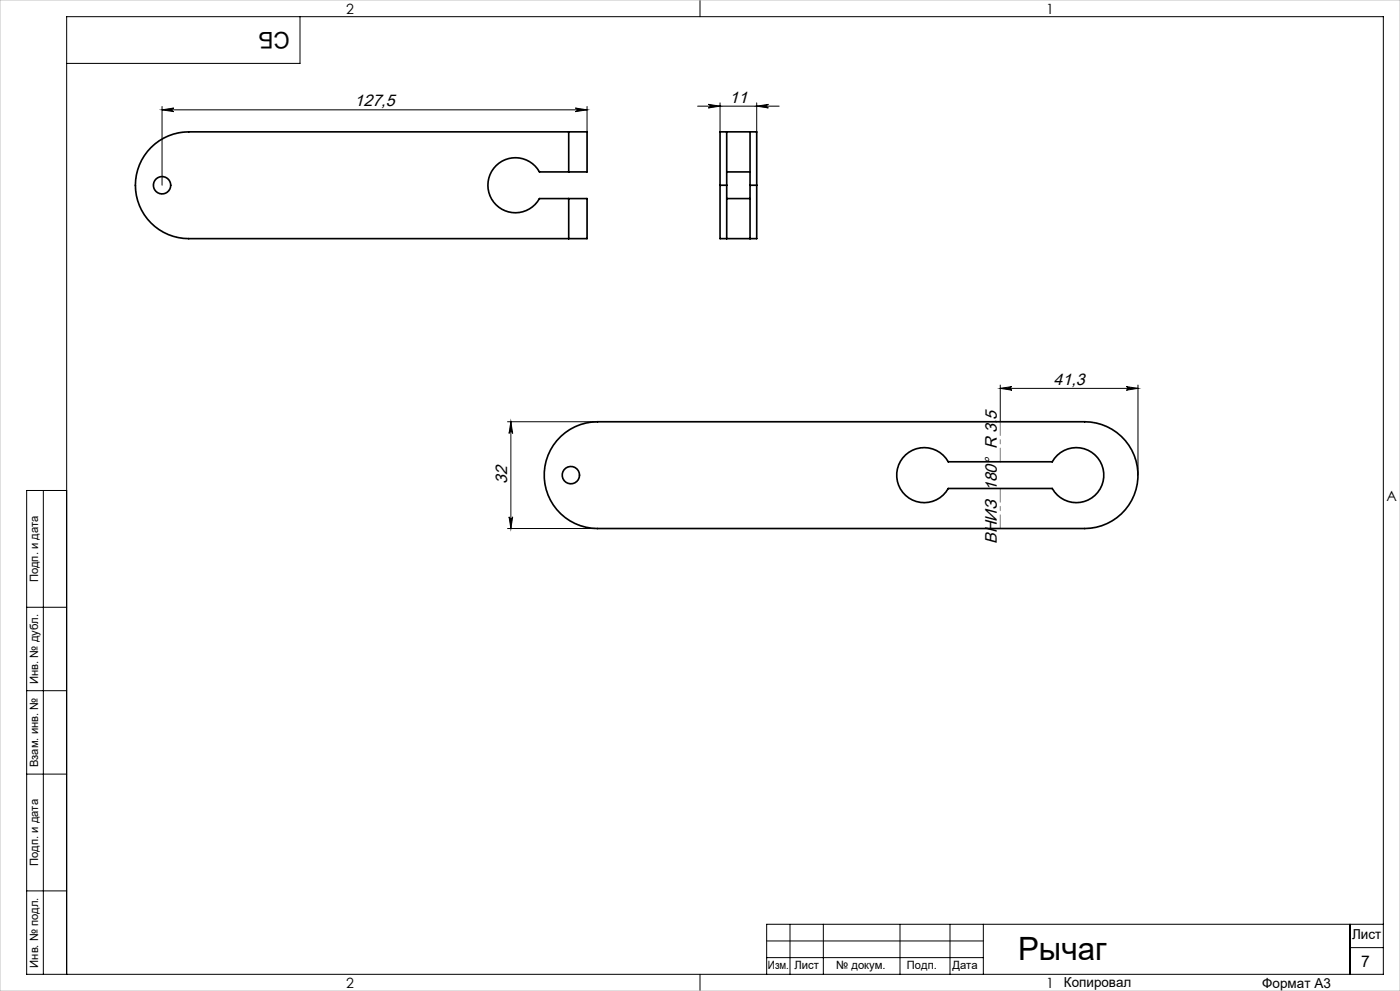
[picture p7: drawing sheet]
<svg xmlns="http://www.w3.org/2000/svg" width="420mm" height="297mm" viewBox="0 0 420 297" stroke-linecap="round" stroke-linejoin="round" font-family="sans-serif">
<g fill="none" stroke="#000" stroke-width=".3">
<path d="M90 5v14h-70M210 0v5M48.6 31.9v23.6M48.6 32.9h127.5M48.6 32.9l3.5-.5a.54 .54 0 0 0-.5 .5 .54 .54 0 0 0 .5 .6zM172.6 32.4l3.5 .5-3.5 .6a.54 .54 0 0 0 .5-.6 .54 .54 0 0 0-.5-.5zM176.1 31.9v7.6M209.3 31.8h24.4M212.5 31.3l3.5 .5-3.5 .6a.54 .54 0 0 0 .5-.6 .54 .54 0 0 0-.5-.5zM216 30.8v8.7M227 30.8v8.7M227 31.8l3.5-.5a.54 .54 0 0 0-.5 .5 .54 .54 0 0 0 .5 .6z"/>
<path d="M300.1 116.4l3.5-.5a.54 .54 0 0 0-.5 .5 .54 .54 0 0 0 .5 .5zM300.1 115.4v11M300.1 116.4h41.3M337.9 115.9l3.5 .5-3.5 .5a.54 .54 0 0 0 .5-.5 .54 .54 0 0 0-.5-.5zM341.4 115.4v27M152.3 126.4h26.9M153.3 126.4l.5 3.5a.54 .54 0 0 0-.5-.5 .54 .54 0 0 0-.6 .5zM153.3 126.4v32M13 147v145M20 147h-12v145h407v-287h-395v287M152.3 158.4h26.9M152.7 154.9a.54 .54 0 0 0 .6 .5 .54 .54 0 0 0 .5-.5l-.5 3.5z"/>
<path d="M8 182h12M8 207h12M8 232h12M8 267h12M237 277v15M247 277v15M270 277v15M285 277v15M295 277v15M405 277v15M415 277h-185v15M210 292v5"/>
<path d="M230 282h65M230 287h65M405 284h10"/>
</g>
<path d="M300.1 138.4v-12M300.1 158.4v-12" fill="none" stroke="#808080" stroke-width=".3" stroke-dasharray="15.2 1.3 1.3 1.3" stroke-dashoffset="11.1"/>
<path d="M0 0h420v297h-420z" fill="none" stroke="#c0c0c0" stroke-width=".3"/>
<g fill="#000">
<path d="M48.6 32.9l3.5-.5a.54 .54 0 0 0-.5 .5 .54 .54 0 0 0 .5 .6zM172.6 32.4l3.5 .5-3.5 .6a.54 .54 0 0 0 .5-.6 .54 .54 0 0 0-.5-.5zM212.5 31.3l3.5 .5-3.5 .6a.54 .54 0 0 0 .5-.6 .54 .54 0 0 0-.5-.5zM227 31.8l3.5-.5a.54 .54 0 0 0-.5 .5 .54 .54 0 0 0 .5 .6z"/>
<path d="M337.9 115.9l3.5 .5-3.5 .5a.54 .54 0 0 0 .5-.5 .54 .54 0 0 0-.5-.5zM300.1 116.4l3.5-.5a.54 .54 0 0 0-.5 .5 .54 .54 0 0 0 .5 .5z"/>
<path d="M152.7 154.9a.54 .54 0 0 0 .6 .5 .54 .54 0 0 0 .5-.5l-.5 3.5zM153.3 126.4l.5 3.5a.54 .54 0 0 0-.5-.5 .54 .54 0 0 0-.6 .5z"/>
</g>
<g fill="none" stroke="#000" stroke-width=".5">
<path d="M170.6 39.5h-114a16 16 0 0 0-16 16 16 16 0 0 0 16 16h114M170.6 39.5h5.5v12h-5.5M170.6 39.5v12M218 39.5h-2v16M218 39.5v16M218 39.5h7M225 39.5h2v16M225 39.5v16M170.6 51.5h-8.8a8.2 8.2 0 0 0-12.4-2.3 8.2 8.2 0 0 0 0 12.7 8.2 8.2 0 0 0 12.4-2.4h8.8M170.6 59.5h5.5v12h-5.5M170.6 59.5v12M216 55.5v16h2"/>
<path d="M216 55.5h2M218 55.5v16M218 59.5h7M218 51.5h7M225 55.5v16M225 55.5h2M227 55.5v16h-2M218 71.5h7M168.3 130.8a16 16 0 0 1 11-4.4h146.1a16 16 0 0 1 16 16 16 16 0 0 1-16 16h-146.1a16 16 0 0 1-14.9-10.1 16 16 0 0 1 3.9-17.5zM271.7 136.3a8.3 8.3 0 0 1 12.8 2.1h31.2a8.3 8.3 0 0 1 12.5-2.4 8.3 8.3 0 0 1 0 12.7 8.3 8.3 0 0 1-12.5-2.3h-31.2a8.3 8.3 0 0 1-12.3 2.5 8.3 8.3 0 0 1-.5-12.6z"/>
<circle cx="48.6" cy="55.5" r="2.6"/>
<circle cx="171.3" cy="142.4" r="2.6"/>
</g>
<text font-size="9.6" x="305.4" y="287.8">Рычаг</text>
<text font-size="6.9" x="86.9" y="9.4" transform="rotate(-180 86.9 9.4)">СБ</text>
<g font-size="5">
<text x="106.4" y="31.8">127,5</text>
<text x="218.8" y="30.7">11</text>
<text x="316.1" y="115.3">41,3</text>
<text x="152.2" y="145.1" transform="rotate(-90 152.2 145.1)">32</text>
<text x="299" y="163" transform="rotate(-90 299 163)">ВНИЗ 180° R 3.5</text>
</g>
<text font-size="4.8" x="408.3" y="289.7">7</text>
<g font-size="4.2">
<text x="103.8" y="4.2">2</text>
<text x="313.8" y="4.2">1</text>
<text x="415.9" y="150.2">A</text>
<text x="103.8" y="296.2">2</text>
<text x="313.8" y="296.2">1</text>
</g>
<g font-size="4.1">
<text x="405.6" y="281.5">Лист</text>
<text x="319.2" y="295.9">Копировал</text>
<text x="378.7" y="296">Формат А3</text>
</g>
<g font-size="3.4">
<text x="11.4" y="174.5" transform="rotate(-90 11.4 174.5)">Подп. и дата</text>
<text x="11.4" y="205" transform="rotate(-90 11.4 205)">Инв. № дубл.</text>
<text x="11.4" y="229.9" transform="rotate(-90 11.4 229.9)">Взам. инв. №</text>
<text x="11.4" y="259.5" transform="rotate(-90 11.4 259.5)">Подп. и дата</text>
<text x="11.4" y="290" transform="rotate(-90 11.4 290)">Инв. № подл.</text>
<text x="230.4" y="290.4">Изм.</text>
<text x="238.3" y="290.4">Лист</text>
<text x="250.9" y="290.4">№ докум.</text>
<text x="272.1" y="290.4">Подп.</text>
<text x="285.7" y="290.5">Дата</text>
</g>
</svg>
